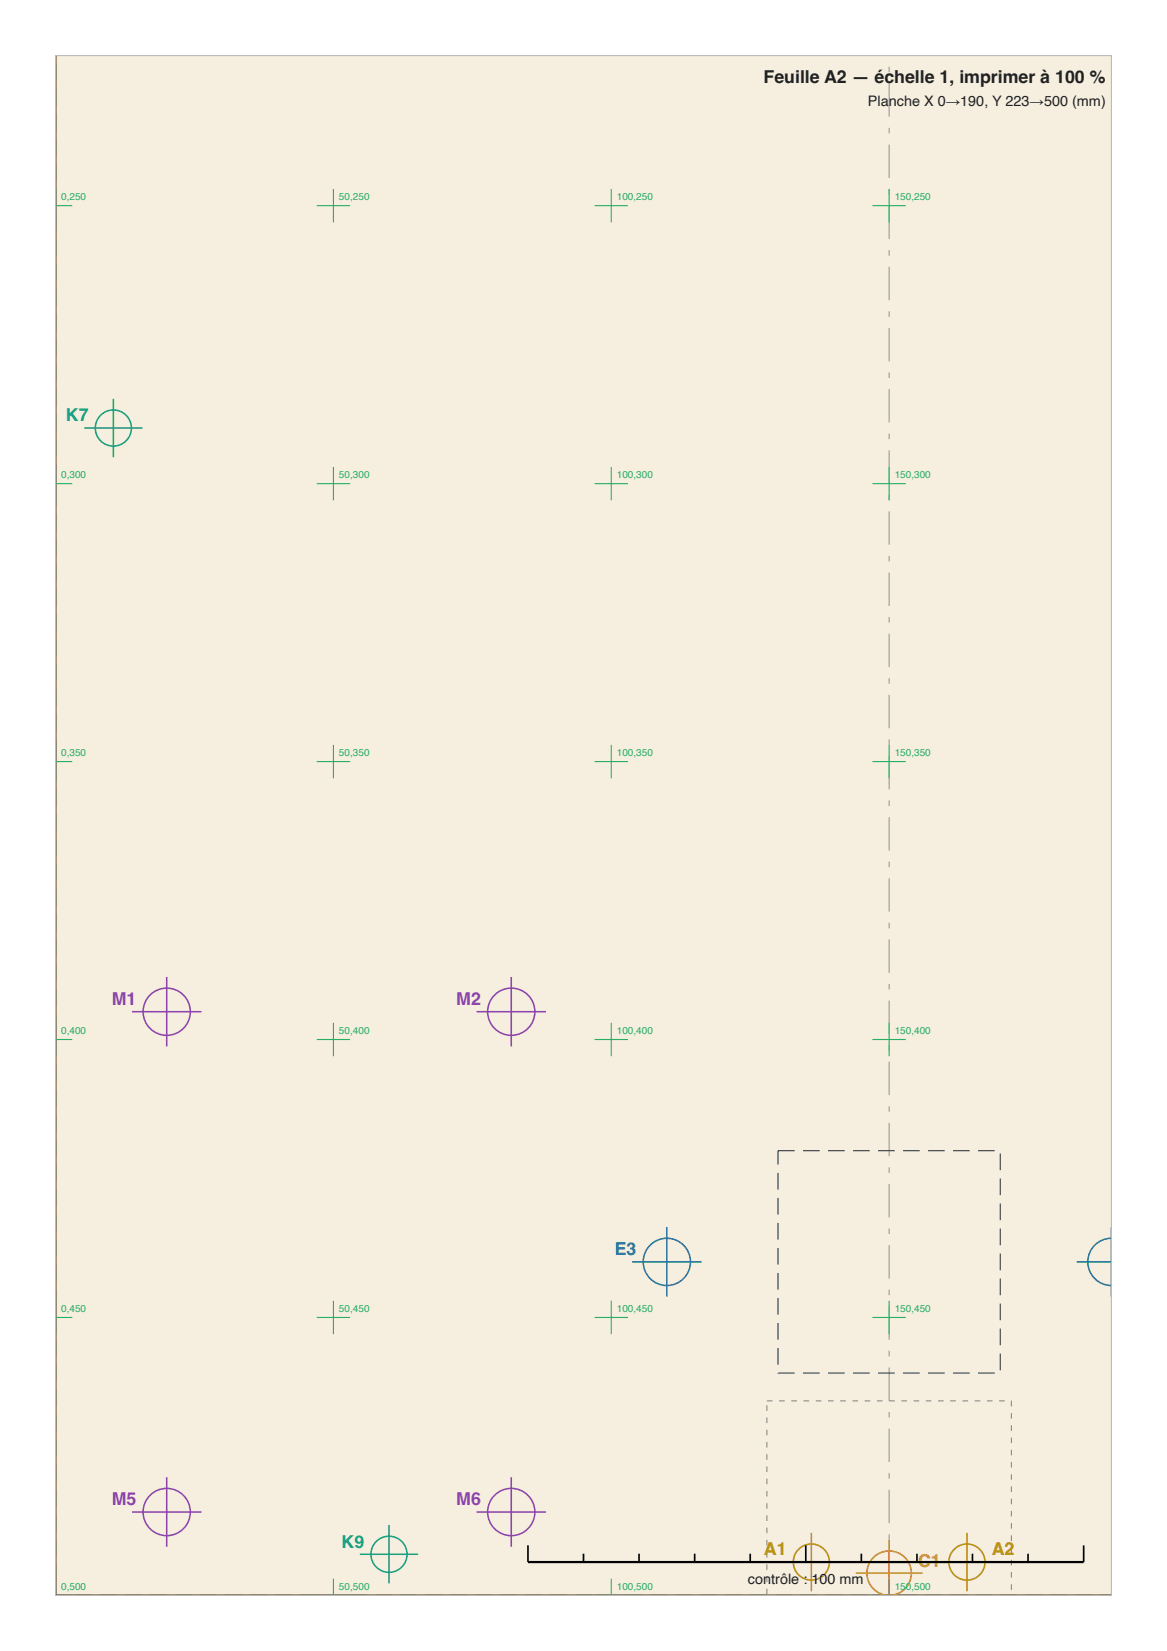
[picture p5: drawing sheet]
<svg xmlns="http://www.w3.org/2000/svg" width="210mm" height="297mm" viewBox="0 0 210 297" stroke-linecap="round" stroke-linejoin="round" font-family="sans-serif">
<path d="M10 10h190.1v277h-190.1z" fill="#f6efe0" stroke="#7a5c2e" stroke-width=".4"/>
<path d="M160 10v277" fill="none" stroke="#999" stroke-width=".2" stroke-dasharray="6 2 1 2" stroke-linecap="butt"/>
<path d="M140 207h40v40h-40zM10 287v-277M200.1 287h-190.1" fill="none" stroke="#2c3e50" stroke-width=".2" stroke-dasharray="3 1.5" stroke-linecap="butt"/>
<path d="M138 252h44v35h-44z" fill="none" stroke="#888" stroke-width=".2" stroke-dasharray="1 1.2" stroke-linecap="butt"/>
<g fill="none" stroke="#8e44ad" stroke-width=".28">
<path d="M30 175.7v12.5M92 175.7v12.5M23.8 182h12.5M85.7 182h12.6M23.8 272h12.5M30 265.8v12.4M85.7 272h12.6M92 265.8v12.4"/>
<circle cx="30" cy="182" r="4.3"/>
<circle cx="92" cy="182" r="4.3"/>
<circle cx="30" cy="272" r="4.3"/>
<circle cx="92" cy="272" r="4.3"/>
</g>
<g fill="none" stroke="#2471a3" stroke-width=".28">
<path d="M113.8 227h12.5M120 220.7v12.5M193.7 227h6.4M200 220.7v12.5M200.1 222.8a4.2 4.2 0 0 0-4.3 4.2 4.2 4.2 0 0 0 4.3 4.2"/>
<circle cx="120" cy="227" r="4.3"/>
</g>
<g fill="none" stroke="#16a085" stroke-width=".28">
<path d="M15.2 77h10.4M20.4 71.8v10.4M64.7 279.6h10.6M70 274.3v10.6"/>
<circle cx="20.4" cy="77" r="3.3"/>
<circle cx="70" cy="279.6" r="3.3"/>
</g>
<g fill="none" stroke="#e67e22" stroke-width=".28">
<path d="M160 277v10M154 283h12"/>
<circle cx="160" cy="283" r="4"/>
</g>
<g fill="none" stroke="#b7950b" stroke-width=".28">
<path d="M146 275.7v10.6M174 275.7v10.6M140.8 281h10.4M168.8 281h10.4"/>
<circle cx="146" cy="281" r="3.3"/>
<circle cx="174" cy="281" r="3.3"/>
</g>
<g fill="none" stroke="#27ae60" stroke-width=".2">
<path d="M10 37h3M10 34v6M57 37h6M60 34v6M107 37h6M110 34v6M157 37h6M160 34v6M10 87h3M10 84v6M57 87h6M60 84v6"/>
<path d="M107 87h6M110 84v6M157 87h6M160 84v6M10 137h3M10 134v6M57 137h6M60 134v6M107 137h6M110 134v6M157 137h6M160 134v6"/>
<path d="M10 187h3M10 184v6M57 187h6M60 184v6M107 187h6M110 184v6M157 187h6M160 184v6M10 237h3M10 234v6M57 237h6M60 234v6"/>
<path d="M107 237h6M110 234v6M157 237h6M160 234v6M10 287h3M10 284v3M57 287h6M60 284v3M107 287h6M110 284v3M157 287h6M160 284v3"/>
</g>
<path d="M10 10h190v277h-190z" fill="none" stroke="#bbb" stroke-width=".2"/>
<path d="M95 281h100" fill="none" stroke="#000" stroke-width=".4"/>
<path d="M95 278v3M105 279.5v1.5M115 279.5v1.5M125 279.5v1.5M135 279.5v1.5M145 278v3M155 279.5v1.5M165 279.5v1.5M175 279.5v1.5M185 279.5v1.5M195 278v3" fill="none" stroke="#000" stroke-width=".3"/>
<text font-size="3.2" fill="#222" x="137.4" y="15">Feuille A2 — échelle 1, imprimer à 100 %</text>
<g font-size="3.2" fill="#16a085">
<text x="11.9" y="75.8">K7</text>
<text x="61.5" y="278.4">K9</text>
</g>
<g font-size="3.2" fill="#8e44ad">
<text x="20.1" y="180.8">M1</text>
<text x="82.1" y="180.8">M2</text>
<text x="20.1" y="270.8">M5</text>
<text x="82.1" y="270.8">M6</text>
</g>
<text font-size="3.2" fill="#2471a3" x="110.6" y="225.8">E3</text>
<g font-size="3.2" fill="#b7950b">
<text x="137.5" y="279.8">A1</text>
<text x="178.5" y="279.8">A2</text>
</g>
<text font-size="3.2" fill="#e67e22" x="165.2" y="281.8">C1</text>
<g font-size="2.6" fill="#222">
<text x="156.2" y="19">Planche X 0→190, Y 223→500 (mm)</text>
<text x="134.6" y="285">contrôle :</text>
<text x="146" y="285">100 mm</text>
</g>
<g font-size="1.8" fill="#27ae60">
<text x="11" y="36">0,250</text>
<text x="61" y="36">50,250</text>
<text x="111" y="36">100,250</text>
<text x="161" y="36">150,250</text>
<text x="11" y="86">0,300</text>
<text x="61" y="86">50,300</text>
<text x="111" y="86">100,300</text>
<text x="161" y="86">150,300</text>
<text x="11" y="136">0,350</text>
<text x="61" y="136">50,350</text>
<text x="111" y="136">100,350</text>
<text x="161" y="136">150,350</text>
<text x="11" y="186">0,400</text>
<text x="61" y="186">50,400</text>
<text x="111" y="186">100,400</text>
<text x="161" y="186">150,400</text>
<text x="11" y="236">0,450</text>
<text x="61" y="236">50,450</text>
<text x="111" y="236">100,450</text>
<text x="161" y="236">150,450</text>
<text x="11" y="286">0,500</text>
<text x="61" y="286">50,500</text>
<text x="111" y="286">100,500</text>
<text x="161" y="286">150,500</text>
</g>
</svg>
